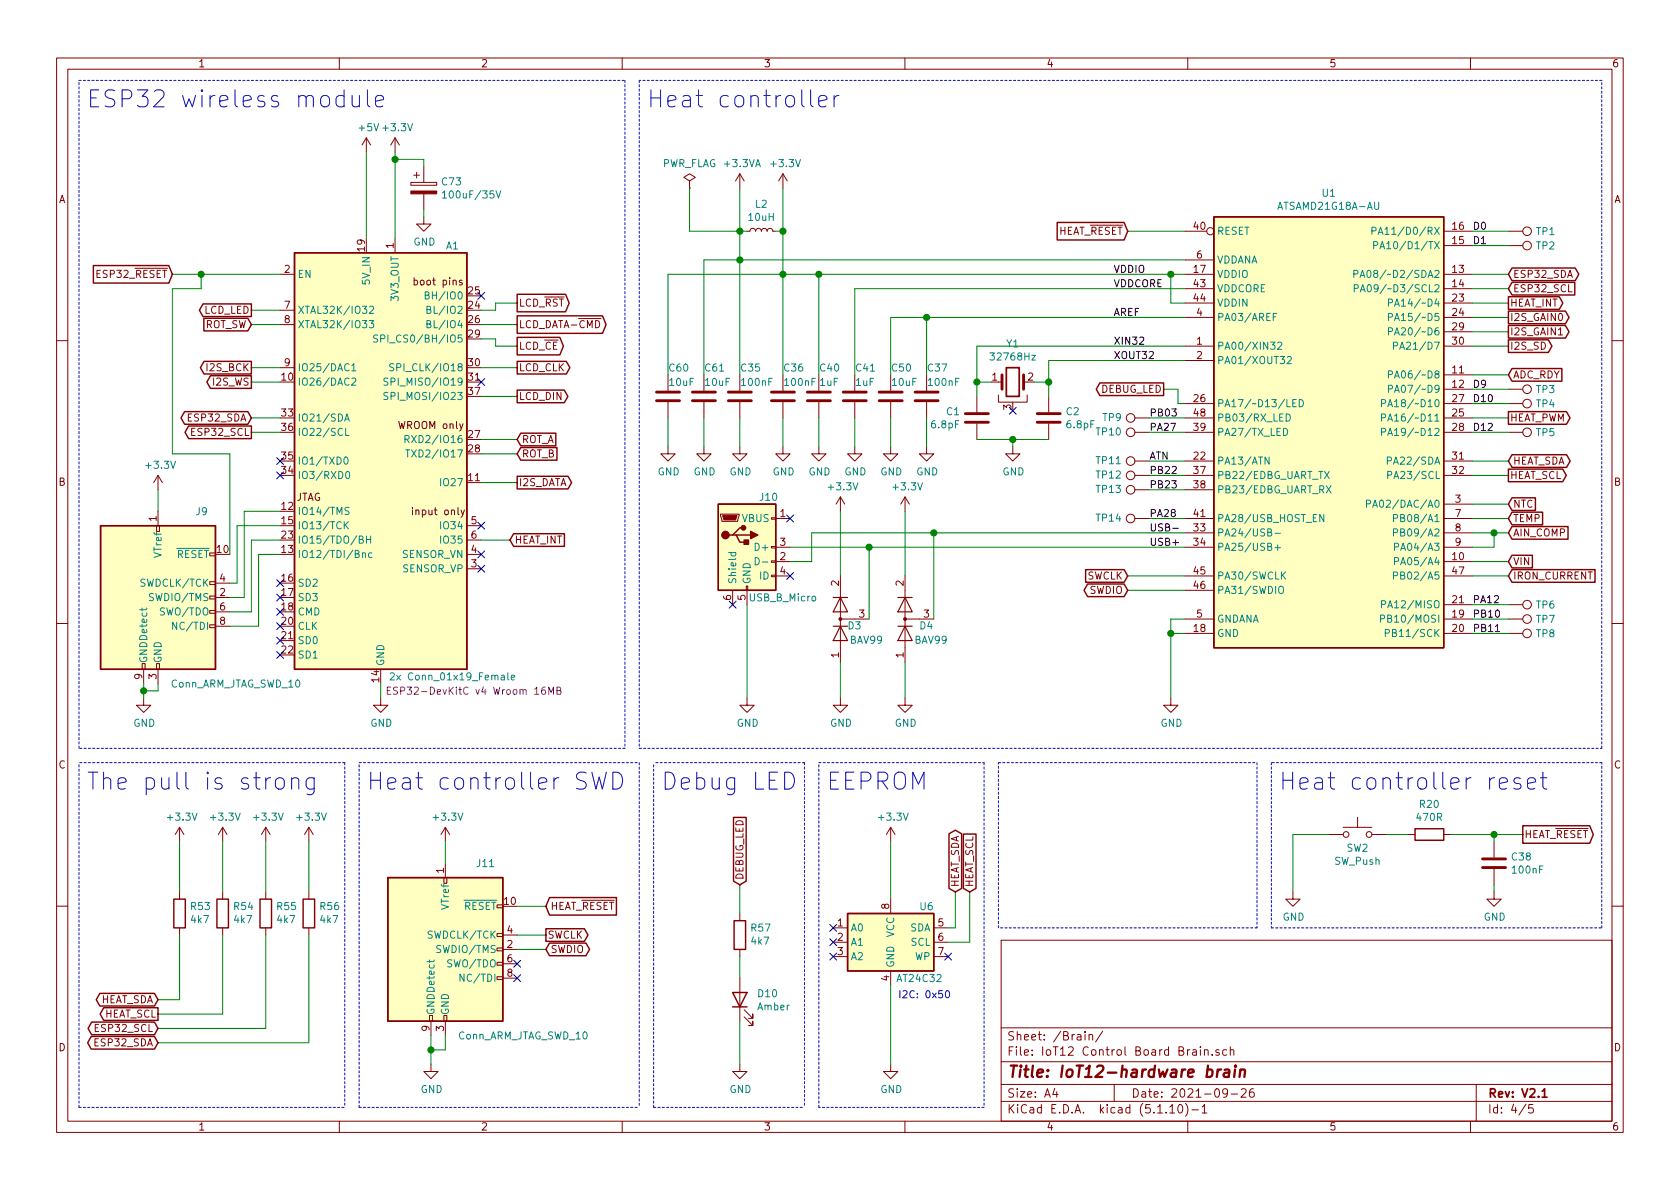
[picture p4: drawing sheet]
EESchema Schematic File Version 4
EELAYER 30 0
EELAYER END
$Descr A4 11693 8268
encoding utf-8
Sheet 4 5
Title "IoT12-hardware brain"
Date "2021-09-26"
Rev "V2.1"
Comp ""
Comment1 ""
Comment2 ""
Comment3 ""
Comment4 ""
$EndDescr
$Comp
L power:GND #PWR0153
U 1 1
P 2650 4850
F 0 "#PWR0153" H 2650 4600 50  0001 C CNN
F 1 "GND" H 2655 4677 50  0000 C CNN
F 2 "" H 2650 4850 50  0001 C CNN
F 3 "" H 2650 4850 50  0001 C CNN
	1    2650 4850
	1    0    0    -1  
$EndComp
$Comp
L power:+5V #PWR0132
U 1 1
P 2550 1050
F 0 "#PWR0132" H 2550 900 50  0001 C CNN
F 1 "+5V" H 2565 1223 50  0000 C CNN
F 2 "" H 2550 1050 50  0001 C CNN
F 3 "" H 2550 1050 50  0001 C CNN
	1    2550 1050
	1    0    0    -1  
$EndComp
Wire Notes Line
	550  5200 550  550 
Wire Notes Line
	550  550  4350 550 
Wire Notes Line
	4350 550  4350 5200
Wire Notes Line
	4350 5200 550  5200
$Comp
L power:+3.3V #PWR0133
U 1 1
P 2750 1050
F 0 "#PWR0133" H 2750 900 50  0001 C CNN
F 1 "+3.3V" H 2765 1223 50  0000 C CNN
F 2 "" H 2750 1050 50  0001 C CNN
F 3 "" H 2750 1050 50  0001 C CNN
	1    2750 1050
	1    0    0    -1  
$EndComp
Text Notes 600  750  0    118  ~ 0
ESP32 wireless module
Text GLabel 1750 2150 0    50   Output ~ 0
LCD_LED
Wire Wire Line
	1750 2150 1950 2150
Text GLabel 1750 2900 0    50   BiDi ~ 0
ESP32_SDA
Text GLabel 1750 3000 0    50   Output ~ 0
ESP32_SCL
Wire Wire Line
	2750 1050 2750 1100
NoConn ~ 1950 4050
NoConn ~ 1950 4150
NoConn ~ 1950 4250
NoConn ~ 1950 4350
NoConn ~ 1950 4450
NoConn ~ 1950 4550
Text GLabel 3600 2400 2    50   Output ~ 0
LCD_~CE
Text GLabel 3600 2550 2    50   Output ~ 0
LCD_CLK
Text GLabel 3600 2750 2    50   Output ~ 0
LCD_DIN
Text GLabel 3600 2100 2    50   Output ~ 0
LCD_~RST
Text GLabel 3600 2250 2    50   Output ~ 0
LCD_DATA-~CMD
Text GLabel 1750 2250 0    50   Input ~ 0
ROT_SW
Text GLabel 3600 3050 2    50   Input ~ 0
ROT_A
Wire Wire Line
	3350 3050 3600 3050
Text GLabel 3600 3150 2    50   Input ~ 0
ROT_B
Wire Wire Line
	3600 3150 3350 3150
$Comp
L MCU_Module-extra:ESP32-DevKitC A1
U 1 1
P 2650 2950
F 0 "A1" H 3150 4200 50  0000 C CNN
F 1 "2x Conn_01x19_Female" H 3150 1200 50  0000 C CNN
F 2 "Module-extra:ESP32-DevKitC" H 2650 1050 50  0001 C CNN
F 3 "https://www.espressif.com/sites/default/files/documentation/esp32-wroom-32_datasheet_en.pdf" H 2350 2850 50  0001 C CNN
F 4 "ESP32-DevKitC v4 Wroom 16MB" H 3300 1100 50  0000 C CNN "Description"
	1    2650 2950
	1    0    0    -1  
$EndComp
NoConn ~ 3350 2650
Wire Wire Line
	3450 2150 3450 2100
Wire Wire Line
	3450 2100 3600 2100
Wire Wire Line
	3350 2150 3450 2150
Wire Wire Line
	3350 2250 3600 2250
Wire Wire Line
	3350 2350 3450 2350
Wire Wire Line
	3450 2350 3450 2400
Wire Wire Line
	3450 2400 3600 2400
Wire Wire Line
	3350 2550 3600 2550
Wire Wire Line
	3350 2750 3600 2750
Wire Wire Line
	1750 2250 1950 2250
Wire Wire Line
	2650 4750 2650 4850
Wire Wire Line
	3350 3750 3550 3750
Wire Notes Line
	4450 550  4450 5200
Wire Notes Line
	4450 5200 11150 5200
Wire Notes Line
	11150 550  4450 550 
Text Notes 4500 750  0    118  ~ 0
Heat controller
$Comp
L power:GND #PWR0152
U 1 1
P 8150 4850
F 0 "#PWR0152" H 8150 4600 50  0001 C CNN
F 1 "GND" H 8155 4677 50  0000 C CNN
F 2 "" H 8150 4850 50  0001 C CNN
F 3 "" H 8150 4850 50  0001 C CNN
	1    8150 4850
	1    0    0    -1  
$EndComp
Text GLabel 10500 3300 2    50   Output ~ 0
HEAT_SCL
Wire Wire Line
	10500 3300 10250 3300
Text GLabel 10500 3200 2    50   BiDi ~ 0
HEAT_SDA
$Comp
L Device:R R?
U 1 1
P 1850 6350
AR Path="/604268EE/60320633" Ref="R?"  Part="1" 
AR Path="/60488463/60320633" Ref="R55"  Part="1" 
F 0 "R55" H 1780 6304 50  0000 R CNN
F 1 "4k7" H 1780 6395 50  0000 R CNN
F 2 "Resistor_SMD:R_0805_2012Metric_Pad1.20x1.40mm_HandSolder" V 1780 6350 50  0001 C CNN
F 3 "~" H 1850 6350 50  0001 C CNN
	1    1850 6350
	-1   0    0    1   
$EndComp
$Comp
L Device:R R?
U 1 1
P 2150 6350
AR Path="/604268EE/6032271B" Ref="R?"  Part="1" 
AR Path="/60488463/6032271B" Ref="R56"  Part="1" 
F 0 "R56" H 2080 6304 50  0000 R CNN
F 1 "4k7" H 2080 6395 50  0000 R CNN
F 2 "Resistor_SMD:R_0805_2012Metric_Pad1.20x1.40mm_HandSolder" V 2080 6350 50  0001 C CNN
F 3 "~" H 2150 6350 50  0001 C CNN
	1    2150 6350
	-1   0    0    1   
$EndComp
$Comp
L power:+3.3V #PWR0157
U 1 1
P 1850 5850
F 0 "#PWR0157" H 1850 5700 50  0001 C CNN
F 1 "+3.3V" H 1865 6023 50  0000 C CNN
F 2 "" H 1850 5850 50  0001 C CNN
F 3 "" H 1850 5850 50  0001 C CNN
	1    1850 5850
	1    0    0    -1  
$EndComp
$Comp
L power:+3.3V #PWR0158
U 1 1
P 2150 5850
F 0 "#PWR0158" H 2150 5700 50  0001 C CNN
F 1 "+3.3V" H 2165 6023 50  0000 C CNN
F 2 "" H 2150 5850 50  0001 C CNN
F 3 "" H 2150 5850 50  0001 C CNN
	1    2150 5850
	1    0    0    -1  
$EndComp
Wire Wire Line
	1850 6200 1850 5850
Wire Wire Line
	2150 6200 2150 5850
$Comp
L Connector:USB_B_Micro J10
U 1 1
P 5200 3800
F 0 "J10" H 5350 4150 50  0000 C CNN
F 1 "USB_B_Micro" H 5450 3450 50  0000 C CNN
F 2 "Connector_USB-fixed:USB_Micro-B_Amphenol_10118194_Horizontal" H 5350 3750 50  0001 C CNN
F 3 "~" H 5350 3750 50  0001 C CNN
	1    5200 3800
	1    0    0    -1  
$EndComp
NoConn ~ 5500 3600
$Comp
L power:GND #PWR0149
U 1 1
P 5200 4850
F 0 "#PWR0149" H 5200 4600 50  0001 C CNN
F 1 "GND" H 5205 4677 50  0000 C CNN
F 2 "" H 5200 4850 50  0001 C CNN
F 3 "" H 5200 4850 50  0001 C CNN
	1    5200 4850
	1    0    0    -1  
$EndComp
NoConn ~ 5500 4000
Wire Wire Line
	5500 3800 6050 3800
Wire Wire Line
	5500 3900 5650 3900
Wire Wire Line
	5650 3900 5650 3700
Wire Wire Line
	5650 3700 6500 3700
$Comp
L Diode:BAV99 D?
U 1 1
P 5850 4300
AR Path="/604268EE/60335729" Ref="D?"  Part="1" 
AR Path="/60488463/60335729" Ref="D3"  Part="1" 
F 0 "D3" V 5800 4150 50  0000 L CNN
F 1 "BAV99" V 5700 4000 50  0000 L CNN
F 2 "Package_TO_SOT_SMD:SOT-23" H 5850 3800 50  0001 C CNN
F 3 "https://assets.nexperia.com/documents/data-sheet/BAV99_SER.pdf" H 5850 4300 50  0001 C CNN
	1    5850 4300
	0    -1   -1   0   
$EndComp
Wire Wire Line
	6050 4300 6050 3800
Connection ~ 6050 3800
Wire Wire Line
	6050 3800 8250 3800
Wire Wire Line
	6500 4300 6500 3700
Connection ~ 6500 3700
Wire Wire Line
	6500 3700 8250 3700
$Comp
L power:GND #PWR0150
U 1 1
P 5850 4850
F 0 "#PWR0150" H 5850 4600 50  0001 C CNN
F 1 "GND" H 5855 4677 50  0000 C CNN
F 2 "" H 5850 4850 50  0001 C CNN
F 3 "" H 5850 4850 50  0001 C CNN
	1    5850 4850
	1    0    0    -1  
$EndComp
$Comp
L power:GND #PWR0151
U 1 1
P 6300 4850
F 0 "#PWR0151" H 6300 4600 50  0001 C CNN
F 1 "GND" H 6305 4677 50  0000 C CNN
F 2 "" H 6300 4850 50  0001 C CNN
F 3 "" H 6300 4850 50  0001 C CNN
	1    6300 4850
	1    0    0    -1  
$EndComp
Wire Wire Line
	5850 4600 5850 4850
Wire Wire Line
	6300 4600 6300 4850
$Comp
L power:+3.3V #PWR0147
U 1 1
P 5850 3550
F 0 "#PWR0147" H 5850 3400 50  0001 C CNN
F 1 "+3.3V" H 5865 3723 50  0000 C CNN
F 2 "" H 5850 3550 50  0001 C CNN
F 3 "" H 5850 3550 50  0001 C CNN
	1    5850 3550
	1    0    0    -1  
$EndComp
$Comp
L power:+3.3V #PWR0148
U 1 1
P 6300 3550
F 0 "#PWR0148" H 6300 3400 50  0001 C CNN
F 1 "+3.3V" H 6315 3723 50  0000 C CNN
F 2 "" H 6300 3550 50  0001 C CNN
F 3 "" H 6300 3550 50  0001 C CNN
	1    6300 3550
	1    0    0    -1  
$EndComp
Wire Wire Line
	6300 3550 6300 4000
Wire Wire Line
	5850 3550 5850 4000
$Comp
L Connector:Conn_ARM_JTAG_SWD_10 J11
U 1 1
P 3100 6600
F 0 "J11" H 3450 7200 50  0000 R CNN
F 1 "Conn_ARM_JTAG_SWD_10" H 4100 6000 50  0000 R CNN
F 2 "Connector_PinHeader_2.54mm:PinHeader_2x05_P2.54mm_Vertical" H 3100 6600 50  0001 C CNN
F 3 "http://infocenter.arm.com/help/topic/com.arm.doc.ddi0314h/DDI0314H_coresight_components_trm.pdf" V 2750 5350 50  0001 C CNN
	1    3100 6600
	1    0    0    -1  
$EndComp
Wire Notes Line
	2500 7700 2500 5300
Text Notes 2550 5500 0    118  ~ 0
Heat controller SWD
$Comp
L power:GND #PWR0162
U 1 1
P 3000 7400
F 0 "#PWR0162" H 3000 7150 50  0001 C CNN
F 1 "GND" H 3005 7227 50  0000 C CNN
F 2 "" H 3000 7400 50  0001 C CNN
F 3 "" H 3000 7400 50  0001 C CNN
	1    3000 7400
	1    0    0    -1  
$EndComp
Wire Wire Line
	3000 7400 3000 7300
Wire Wire Line
	3100 7200 3100 7300
Wire Wire Line
	3100 7300 3000 7300
Connection ~ 3000 7300
Wire Wire Line
	3000 7300 3000 7200
$Comp
L power:+3.3V #PWR0154
U 1 1
P 3100 5850
F 0 "#PWR0154" H 3100 5700 50  0001 C CNN
F 1 "+3.3V" H 3115 6023 50  0000 C CNN
F 2 "" H 3100 5850 50  0001 C CNN
F 3 "" H 3100 5850 50  0001 C CNN
	1    3100 5850
	1    0    0    -1  
$EndComp
Wire Wire Line
	3100 5850 3100 6000
Text GLabel 7850 1600 0    50   Input ~ 0
HEAT_~RESET
Text GLabel 3800 6300 2    50   Input ~ 0
HEAT_~RESET
Wire Wire Line
	3600 6300 3800 6300
NoConn ~ 3600 6800
NoConn ~ 3600 6700
Wire Wire Line
	3600 6500 3800 6500
Wire Wire Line
	3600 6600 3800 6600
Text GLabel 3800 6500 2    50   Output ~ 0
SWCLK
Text GLabel 7850 4000 0    50   Input ~ 0
SWCLK
Text GLabel 7850 4100 0    50   BiDi ~ 0
SWDIO
Text GLabel 3800 6600 2    50   BiDi ~ 0
SWDIO
$Comp
L Device:C C?
U 1 1
P 10400 6000
AR Path="/6029EF83/6035A716" Ref="C?"  Part="1" 
AR Path="/60488463/6035A716" Ref="C38"  Part="1" 
F 0 "C38" H 10515 6046 50  0000 L CNN
F 1 "100nF" H 10515 5955 50  0000 L CNN
F 2 "Capacitor_SMD:C_0805_2012Metric_Pad1.18x1.45mm_HandSolder" H 10438 5850 50  0001 C CNN
F 3 "~" H 10400 6000 50  0001 C CNN
	1    10400 6000
	1    0    0    -1  
$EndComp
$Comp
L Device:R R?
U 1 1
P 9950 5800
AR Path="/604268EE/6035BB84" Ref="R?"  Part="1" 
AR Path="/60488463/6035BB84" Ref="R20"  Part="1" 
F 0 "R20" V 10157 5800 50  0000 C CNN
F 1 "470R" V 10066 5800 50  0000 C CNN
F 2 "Resistor_SMD:R_0805_2012Metric_Pad1.20x1.40mm_HandSolder" V 9880 5800 50  0001 C CNN
F 3 "~" H 9950 5800 50  0001 C CNN
	1    9950 5800
	0    -1   -1   0   
$EndComp
Wire Notes Line
	8850 5300 8850 6450
Wire Notes Line
	8850 6450 11150 6450
Wire Notes Line
	11150 6450 11150 5300
Wire Notes Line
	11150 5300 8850 5300
Text Notes 8900 5500 0    118  ~ 0
Heat controller reset
Wire Wire Line
	10100 5800 10400 5800
Wire Wire Line
	10400 5800 10400 5850
$Comp
L power:GND #PWR0160
U 1 1
P 10400 6200
F 0 "#PWR0160" H 10400 5950 50  0001 C CNN
F 1 "GND" H 10405 6027 50  0000 C CNN
F 2 "" H 10400 6200 50  0001 C CNN
F 3 "" H 10400 6200 50  0001 C CNN
	1    10400 6200
	1    0    0    -1  
$EndComp
Wire Wire Line
	10400 6200 10400 6150
Text GLabel 10600 5800 2    50   Output ~ 0
HEAT_~RESET
Wire Wire Line
	10400 5800 10600 5800
Connection ~ 10400 5800
$Comp
L Switch:SW_Push SW2
U 1 1
P 9450 5800
F 0 "SW2" H 9450 5707 50  0000 C CNN
F 1 "SW_Push" H 9450 5616 50  0000 C CNN
F 2 "Button_Switch_SMD:SW_SPST_CK_RS282G05A3" H 9450 6000 50  0001 C CNN
F 3 "~" H 9450 6000 50  0001 C CNN
	1    9450 5800
	1    0    0    -1  
$EndComp
Wire Wire Line
	9650 5800 9800 5800
$Comp
L power:GND #PWR0159
U 1 1
P 9000 6200
F 0 "#PWR0159" H 9000 5950 50  0001 C CNN
F 1 "GND" H 9005 6027 50  0000 C CNN
F 2 "" H 9000 6200 50  0001 C CNN
F 3 "" H 9000 6200 50  0001 C CNN
	1    9000 6200
	1    0    0    -1  
$EndComp
Wire Wire Line
	9250 5800 9000 5800
Wire Wire Line
	9000 5800 9000 6200
$Comp
L Device:Crystal_GND3 Y1
U 1 1
P 7050 2650
F 0 "Y1" H 7050 2918 50  0000 C CNN
F 1 "32768Hz" H 7050 2827 50  0000 C CNN
F 2 "Crystal:Crystal_C26-LF_D2.1mm_L6.5mm_Horizontal_1EP_style1" H 7050 2650 50  0001 C CNN
F 3 "~" H 7050 2650 50  0001 C CNN
	1    7050 2650
	1    0    0    -1  
$EndComp
$Comp
L Device:C C?
U 1 1
P 7300 2900
AR Path="/6029EF83/6037167D" Ref="C?"  Part="1" 
AR Path="/60488463/6037167D" Ref="C2"  Part="1" 
F 0 "C2" H 7415 2946 50  0000 L CNN
F 1 "6.8pF" H 7415 2855 50  0000 L CNN
F 2 "Capacitor_SMD:C_0805_2012Metric_Pad1.18x1.45mm_HandSolder" H 7338 2750 50  0001 C CNN
F 3 "~" H 7300 2900 50  0001 C CNN
	1    7300 2900
	1    0    0    -1  
$EndComp
$Comp
L Device:C C?
U 1 1
P 6800 2900
AR Path="/6029EF83/60371DFA" Ref="C?"  Part="1" 
AR Path="/60488463/60371DFA" Ref="C1"  Part="1" 
F 0 "C1" H 6686 2946 50  0000 R CNN
F 1 "6.8pF" H 6686 2855 50  0000 R CNN
F 2 "Capacitor_SMD:C_0805_2012Metric_Pad1.18x1.45mm_HandSolder" H 6838 2750 50  0001 C CNN
F 3 "~" H 6800 2900 50  0001 C CNN
	1    6800 2900
	1    0    0    -1  
$EndComp
$Comp
L power:GND #PWR0146
U 1 1
P 7050 3100
F 0 "#PWR0146" H 7050 2850 50  0001 C CNN
F 1 "GND" H 7055 2927 50  0000 C CNN
F 2 "" H 7050 3100 50  0001 C CNN
F 3 "" H 7050 3100 50  0001 C CNN
	1    7050 3100
	1    0    0    -1  
$EndComp
Wire Wire Line
	6900 2650 6800 2650
Wire Wire Line
	6800 2650 6800 2750
Wire Wire Line
	7200 2650 7300 2650
Wire Wire Line
	7300 2650 7300 2750
Wire Wire Line
	7300 3050 7050 3050
Wire Wire Line
	7050 3050 7050 3100
Wire Wire Line
	6800 3050 7050 3050
Connection ~ 7050 3050
$Comp
L Device:C C?
U 1 1
P 5950 2750
AR Path="/6029EF83/6038E2CD" Ref="C?"  Part="1" 
AR Path="/60488463/6038E2CD" Ref="C41"  Part="1" 
F 0 "C41" H 5950 2950 50  0000 L CNN
F 1 "1uF" H 5950 2850 50  0000 L CNN
F 2 "Capacitor_SMD:C_0805_2012Metric_Pad1.18x1.45mm_HandSolder" H 5988 2600 50  0001 C CNN
F 3 "~" H 5950 2750 50  0001 C CNN
	1    5950 2750
	1    0    0    -1  
$EndComp
$Comp
L Device:C C?
U 1 1
P 5700 2750
AR Path="/6029EF83/6038EAD0" Ref="C?"  Part="1" 
AR Path="/60488463/6038EAD0" Ref="C40"  Part="1" 
F 0 "C40" H 5700 2950 50  0000 L CNN
F 1 "1uF" H 5700 2850 50  0000 L CNN
F 2 "Capacitor_SMD:C_0805_2012Metric_Pad1.18x1.45mm_HandSolder" H 5738 2600 50  0001 C CNN
F 3 "~" H 5700 2750 50  0001 C CNN
	1    5700 2750
	1    0    0    -1  
$EndComp
$Comp
L Device:C C?
U 1 1
P 5150 2750
AR Path="/6029EF83/6038EFDD" Ref="C?"  Part="1" 
AR Path="/60488463/6038EFDD" Ref="C35"  Part="1" 
F 0 "C35" H 5150 2950 50  0000 L CNN
F 1 "100nF" H 5150 2850 50  0000 L CNN
F 2 "Capacitor_SMD:C_0805_2012Metric_Pad1.18x1.45mm_HandSolder" H 5188 2600 50  0001 C CNN
F 3 "~" H 5150 2750 50  0001 C CNN
	1    5150 2750
	1    0    0    -1  
$EndComp
$Comp
L Device:C C?
U 1 1
P 5450 2750
AR Path="/6029EF83/6039145A" Ref="C?"  Part="1" 
AR Path="/60488463/6039145A" Ref="C36"  Part="1" 
F 0 "C36" H 5450 2950 50  0000 L CNN
F 1 "100nF" H 5450 2850 50  0000 L CNN
F 2 "Capacitor_SMD:C_0805_2012Metric_Pad1.18x1.45mm_HandSolder" H 5488 2600 50  0001 C CNN
F 3 "~" H 5450 2750 50  0001 C CNN
	1    5450 2750
	1    0    0    -1  
$EndComp
$Comp
L power:GND #PWR0140
U 1 1
P 5150 3100
F 0 "#PWR0140" H 5150 2850 50  0001 C CNN
F 1 "GND" H 5155 2927 50  0000 C CNN
F 2 "" H 5150 3100 50  0001 C CNN
F 3 "" H 5150 3100 50  0001 C CNN
	1    5150 3100
	1    0    0    -1  
$EndComp
$Comp
L power:GND #PWR0141
U 1 1
P 5450 3100
F 0 "#PWR0141" H 5450 2850 50  0001 C CNN
F 1 "GND" H 5455 2927 50  0000 C CNN
F 2 "" H 5450 3100 50  0001 C CNN
F 3 "" H 5450 3100 50  0001 C CNN
	1    5450 3100
	1    0    0    -1  
$EndComp
$Comp
L power:GND #PWR0142
U 1 1
P 5700 3100
F 0 "#PWR0142" H 5700 2850 50  0001 C CNN
F 1 "GND" H 5705 2927 50  0000 C CNN
F 2 "" H 5700 3100 50  0001 C CNN
F 3 "" H 5700 3100 50  0001 C CNN
	1    5700 3100
	1    0    0    -1  
$EndComp
$Comp
L power:GND #PWR0143
U 1 1
P 5950 3100
F 0 "#PWR0143" H 5950 2850 50  0001 C CNN
F 1 "GND" H 5955 2927 50  0000 C CNN
F 2 "" H 5950 3100 50  0001 C CNN
F 3 "" H 5950 3100 50  0001 C CNN
	1    5950 3100
	1    0    0    -1  
$EndComp
Wire Wire Line
	5150 3100 5150 2900
Wire Wire Line
	5450 3100 5450 2900
Wire Wire Line
	5700 3100 5700 2900
Wire Wire Line
	5950 3100 5950 2900
Wire Wire Line
	5950 2000 5950 2600
Wire Wire Line
	8250 1900 8150 1900
Wire Wire Line
	5700 1900 5700 2600
Wire Wire Line
	5700 1900 5450 1900
Wire Wire Line
	5450 1900 5450 2600
Connection ~ 5700 1900
Wire Wire Line
	5150 1800 5150 2600
Wire Wire Line
	8250 2100 8150 2100
Wire Wire Line
	8150 2100 8150 1900
$Comp
L power:+3.3VA #PWR0134
U 1 1
P 5150 1300
F 0 "#PWR0134" H 5150 1150 50  0001 C CNN
F 1 "+3.3VA" H 5165 1473 50  0000 C CNN
F 2 "" H 5150 1300 50  0001 C CNN
F 3 "" H 5150 1300 50  0001 C CNN
	1    5150 1300
	1    0    0    -1  
$EndComp
Wire Wire Line
	5150 1800 5150 1600
Connection ~ 5150 1800
$Comp
L power:+3.3V #PWR0135
U 1 1
P 5450 1300
F 0 "#PWR0135" H 5450 1150 50  0001 C CNN
F 1 "+3.3V" H 5465 1473 50  0000 C CNN
F 2 "" H 5450 1300 50  0001 C CNN
F 3 "" H 5450 1300 50  0001 C CNN
	1    5450 1300
	1    0    0    -1  
$EndComp
Wire Wire Line
	5450 1900 5450 1600
Connection ~ 5450 1900
$Comp
L Device:C C?
U 1 1
P 4900 2750
AR Path="/6029EF83/603C632B" Ref="C?"  Part="1" 
AR Path="/60488463/603C632B" Ref="C61"  Part="1" 
F 0 "C61" H 4900 2950 50  0000 L CNN
F 1 "10uF" H 4900 2850 50  0000 L CNN
F 2 "Capacitor_SMD:C_0805_2012Metric_Pad1.18x1.45mm_HandSolder" H 4938 2600 50  0001 C CNN
F 3 "~" H 4900 2750 50  0001 C CNN
	1    4900 2750
	1    0    0    -1  
$EndComp
$Comp
L Device:C C?
U 1 1
P 4650 2750
AR Path="/6029EF83/603C673A" Ref="C?"  Part="1" 
AR Path="/60488463/603C673A" Ref="C60"  Part="1" 
F 0 "C60" H 4650 2950 50  0000 L CNN
F 1 "10uF" H 4650 2850 50  0000 L CNN
F 2 "Capacitor_SMD:C_0805_2012Metric_Pad1.18x1.45mm_HandSolder" H 4688 2600 50  0001 C CNN
F 3 "~" H 4650 2750 50  0001 C CNN
	1    4650 2750
	1    0    0    -1  
$EndComp
$Comp
L power:GND #PWR0139
U 1 1
P 4900 3100
F 0 "#PWR0139" H 4900 2850 50  0001 C CNN
F 1 "GND" H 4905 2927 50  0000 C CNN
F 2 "" H 4900 3100 50  0001 C CNN
F 3 "" H 4900 3100 50  0001 C CNN
	1    4900 3100
	1    0    0    -1  
$EndComp
$Comp
L power:GND #PWR0138
U 1 1
P 4650 3100
F 0 "#PWR0138" H 4650 2850 50  0001 C CNN
F 1 "GND" H 4655 2927 50  0000 C CNN
F 2 "" H 4650 3100 50  0001 C CNN
F 3 "" H 4650 3100 50  0001 C CNN
	1    4650 3100
	1    0    0    -1  
$EndComp
Wire Wire Line
	4650 2900 4650 3100
Wire Wire Line
	4900 2900 4900 3100
Wire Wire Line
	4900 2600 4900 1800
Wire Wire Line
	4900 1800 5150 1800
Wire Wire Line
	4650 1900 4650 2600
Wire Wire Line
	4650 1900 5450 1900
$Comp
L Device:L_Small L2
U 1 1
P 5300 1600
F 0 "L2" V 5485 1600 50  0000 C CNN
F 1 "10uH" V 5394 1600 50  0000 C CNN
F 2 "Inductor_SMD:L_0805_2012Metric_Pad1.15x1.40mm_HandSolder" H 5300 1600 50  0001 C CNN
F 3 "~" H 5300 1600 50  0001 C CNN
	1    5300 1600
	0    -1   -1   0   
$EndComp
Wire Wire Line
	5400 1600 5450 1600
Connection ~ 5450 1600
Wire Wire Line
	5450 1600 5450 1300
Wire Wire Line
	5200 1600 5150 1600
Connection ~ 5150 1600
Wire Wire Line
	5150 1600 5150 1300
$Comp
L power:PWR_FLAG #FLG0108
U 1 1
P 4800 1300
F 0 "#FLG0108" H 4800 1375 50  0001 C CNN
F 1 "PWR_FLAG" H 4800 1473 50  0000 C CNN
F 2 "" H 4800 1300 50  0001 C CNN
F 3 "~" H 4800 1300 50  0001 C CNN
	1    4800 1300
	1    0    0    -1  
$EndComp
Wire Wire Line
	5150 1600 4800 1600
Wire Wire Line
	4800 1600 4800 1300
Text GLabel 10500 4000 2    50   Input ~ 0
IRON_CURRENT
Wire Wire Line
	10500 4000 10250 4000
Text GLabel 10500 3900 2    50   Input ~ 0
VIN
Wire Wire Line
	10500 3900 10250 3900
$Comp
L power:GND #PWR?
U 1 1
P 5150 7400
AR Path="/604A18A1/60485902" Ref="#PWR?"  Part="1" 
AR Path="/60488463/60485902" Ref="#PWR0161"  Part="1" 
F 0 "#PWR0161" H 5150 7150 50  0001 C CNN
F 1 "GND" H 5155 7227 50  0000 C CNN
F 2 "" H 5150 7400 50  0001 C CNN
F 3 "" H 5150 7400 50  0001 C CNN
	1    5150 7400
	1    0    0    -1  
$EndComp
$Comp
L Device:R R?
U 1 1
P 5150 6500
AR Path="/604A18A1/60485908" Ref="R?"  Part="1" 
AR Path="/60488463/60485908" Ref="R57"  Part="1" 
F 0 "R57" H 5080 6454 50  0000 R CNN
F 1 "4k7" H 5080 6545 50  0000 R CNN
F 2 "Resistor_SMD:R_0805_2012Metric_Pad1.20x1.40mm_HandSolder" V 5080 6500 50  0001 C CNN
F 3 "~" H 5150 6500 50  0001 C CNN
	1    5150 6500
	-1   0    0    1   
$EndComp
$Comp
L Device:LED D?
U 1 1
P 5150 6950
AR Path="/604A18A1/6048590E" Ref="D?"  Part="1" 
AR Path="/60488463/6048590E" Ref="D10"  Part="1" 
F 0 "D10" V 5189 6832 50  0000 R CNN
F 1 "Amber" V 5098 6832 50  0000 R CNN
F 2 "LED_SMD:LED_0805_2012Metric_Pad1.15x1.40mm_HandSolder" H 5150 6950 50  0001 C CNN
F 3 "~" H 5150 6950 50  0001 C CNN
	1    5150 6950
	0    -1   -1   0   
$EndComp
Wire Notes Line
	5600 5300 5600 7700
Wire Notes Line
	4550 7700 4550 5300
Text GLabel 8100 2700 0    50   Output ~ 0
DEBUG_LED
Text GLabel 5150 6150 1    50   Input ~ 0
DEBUG_LED
Text Notes 4600 5500 0    118  ~ 0
Debug LED
Text GLabel 10500 2900 2    50   Output ~ 0
HEAT_PWM
Wire Wire Line
	10500 2900 10250 2900
Text GLabel 10500 3700 2    50   Input ~ 0
AIN_COMP
Text GLabel 10500 3600 2    50   Input ~ 0
TEMP
Wire Wire Line
	10250 3700 10400 3700
Wire Wire Line
	10250 3800 10400 3800
Wire Wire Line
	10400 3800 10400 3700
Connection ~ 10400 3700
Wire Wire Line
	10400 3700 10500 3700
Wire Wire Line
	5150 6150 5150 6350
Wire Wire Line
	5150 6650 5150 6800
Wire Wire Line
	5150 7100 5150 7400
Text GLabel 1750 2550 0    50   Output ~ 0
I2S_BCK
Text GLabel 1750 2650 0    50   Output ~ 0
I2S_WS
Wire Wire Line
	1750 2550 1950 2550
Wire Wire Line
	1950 2650 1750 2650
Text GLabel 3600 3350 2    50   Output ~ 0
I2S_DATA
Wire Wire Line
	3350 3350 3600 3350
Text GLabel 10500 3500 2    50   Input ~ 0
NTC
Text GLabel 10500 2100 2    50   Output ~ 0
HEAT_INT
Wire Wire Line
	10250 2100 10500 2100
Text GLabel 10500 2200 2    50   Output ~ 0
I2S_GAIN0
Text GLabel 10500 2300 2    50   Output ~ 0
I2S_GAIN1
Text GLabel 10500 2400 2    50   Output ~ 0
I2S_SD
Wire Wire Line
	10500 2200 10250 2200
Wire Wire Line
	10250 2300 10500 2300
Wire Wire Line
	10500 2400 10250 2400
Text Label 8000 3700 0    50   ~ 0
USB-
Text Label 8000 3800 0    50   ~ 0
USB+
Text Label 7750 1900 0    50   ~ 0
VDDIO
Text Label 7750 2000 0    50   ~ 0
VDDCORE
$Comp
L Device:CP C?
U 1 1
P 2950 1300
AR Path="/604268EE/608DD07A" Ref="C?"  Part="1" 
AR Path="/60488463/608DD07A" Ref="C73"  Part="1" 
F 0 "C73" H 3068 1346 50  0000 L CNN
F 1 "100uF/35V" H 3068 1255 50  0000 L CNN
F 2 "Capacitor_SMD:CP_Elec_6.3x7.7" H 2988 1150 50  0001 C CNN
F 3 "~" H 2950 1300 50  0001 C CNN
	1    2950 1300
	1    0    0    -1  
$EndComp
$Comp
L power:GND #PWR0137
U 1 1
P 2950 1500
F 0 "#PWR0137" H 2950 1250 50  0001 C CNN
F 1 "GND" H 2955 1327 50  0000 C CNN
F 2 "" H 2950 1500 50  0001 C CNN
F 3 "" H 2950 1500 50  0001 C CNN
	1    2950 1500
	1    0    0    -1  
$EndComp
Wire Wire Line
	2950 1150 2950 1100
Wire Wire Line
	2950 1100 2750 1100
Connection ~ 2750 1100
Wire Wire Line
	2750 1100 2750 1650
Wire Wire Line
	2950 1500 2950 1450
NoConn ~ 7050 2850
NoConn ~ 3350 3950
NoConn ~ 3350 3850
Wire Notes Line
	2400 5300 2400 7700
Wire Notes Line
	550  7700 550  5300
Text GLabel 1100 7150 0    50   BiDi ~ 0
ESP32_SCL
Wire Wire Line
	1750 3000 1950 3000
Wire Wire Line
	1100 7150 1850 7150
Wire Wire Line
	1850 6500 1850 7150
Text GLabel 1100 7250 0    50   BiDi ~ 0
ESP32_SDA
Wire Wire Line
	1750 2900 1950 2900
Wire Wire Line
	1100 7250 2150 7250
Wire Wire Line
	2150 6500 2150 7250
NoConn ~ 3350 3650
Text GLabel 3550 3750 2    50   Input ~ 0
HEAT_INT
$Comp
L Diode:BAV99 D?
U 1 1
P 6300 4300
AR Path="/604268EE/60334D21" Ref="D?"  Part="1" 
AR Path="/60488463/60334D21" Ref="D4"  Part="1" 
F 0 "D4" V 6250 4100 50  0000 L CNN
F 1 "BAV99" V 6150 4000 50  0000 L CNN
F 2 "Package_TO_SOT_SMD:SOT-23" H 6300 3800 50  0001 C CNN
F 3 "https://assets.nexperia.com/documents/data-sheet/BAV99_SER.pdf" H 6300 4300 50  0001 C CNN
	1    6300 4300
	0    -1   -1   0   
$EndComp
Text GLabel 10500 1900 2    50   BiDi ~ 0
ESP32_SDA
Wire Wire Line
	10500 2000 10250 2000
$Comp
L Device:R R?
U 1 1
P 1250 6350
AR Path="/604268EE/60317913" Ref="R?"  Part="1" 
AR Path="/60488463/60317913" Ref="R53"  Part="1" 
F 0 "R53" H 1180 6304 50  0000 R CNN
F 1 "4k7" H 1180 6395 50  0000 R CNN
F 2 "Resistor_SMD:R_0805_2012Metric_Pad1.20x1.40mm_HandSolder" V 1180 6350 50  0001 C CNN
F 3 "~" H 1250 6350 50  0001 C CNN
	1    1250 6350
	-1   0    0    1   
$EndComp
$Comp
L Device:R R?
U 1 1
P 1550 6350
AR Path="/604268EE/60317E31" Ref="R?"  Part="1" 
AR Path="/60488463/60317E31" Ref="R54"  Part="1" 
F 0 "R54" H 1480 6304 50  0000 R CNN
F 1 "4k7" H 1480 6395 50  0000 R CNN
F 2 "Resistor_SMD:R_0805_2012Metric_Pad1.20x1.40mm_HandSolder" V 1480 6350 50  0001 C CNN
F 3 "~" H 1550 6350 50  0001 C CNN
	1    1550 6350
	-1   0    0    1   
$EndComp
$Comp
L power:+3.3V #PWR0155
U 1 1
P 1250 5850
F 0 "#PWR0155" H 1250 5700 50  0001 C CNN
F 1 "+3.3V" H 1265 6023 50  0000 C CNN
F 2 "" H 1250 5850 50  0001 C CNN
F 3 "" H 1250 5850 50  0001 C CNN
	1    1250 5850
	1    0    0    -1  
$EndComp
$Comp
L power:+3.3V #PWR0156
U 1 1
P 1550 5850
F 0 "#PWR0156" H 1550 5700 50  0001 C CNN
F 1 "+3.3V" H 1565 6023 50  0000 C CNN
F 2 "" H 1550 5850 50  0001 C CNN
F 3 "" H 1550 5850 50  0001 C CNN
	1    1550 5850
	1    0    0    -1  
$EndComp
Wire Wire Line
	1250 6200 1250 5850
Wire Wire Line
	1550 6200 1550 5850
Text GLabel 1100 7050 0    50   Output ~ 0
HEAT_SCL
Text GLabel 1100 6950 0    50   BiDi ~ 0
HEAT_SDA
Wire Wire Line
	1100 6950 1250 6950
Wire Wire Line
	1250 6950 1250 6500
Wire Wire Line
	1100 7050 1550 7050
Wire Wire Line
	1550 7050 1550 6500
Text Notes 600  5500 0    118  ~ 0
The pull is strong
Text GLabel 10500 2000 2    50   Input ~ 0
ESP32_SCL
Wire Notes Line
	11150 5200 11150 550 
Wire Wire Line
	10500 3200 10250 3200
Wire Wire Line
	7850 1600 8250 1600
Wire Wire Line
	7850 4000 8250 4000
Wire Wire Line
	7850 4100 8250 4100
Wire Wire Line
	5150 1800 8250 1800
Wire Wire Line
	10500 3600 10250 3600
Wire Wire Line
	10500 3500 10250 3500
Wire Wire Line
	10500 1900 10250 1900
$Comp
L Device:C C?
U 1 1
P 6450 2750
AR Path="/6029EF83/6047C861" Ref="C?"  Part="1" 
AR Path="/60488463/6047C861" Ref="C37"  Part="1" 
F 0 "C37" H 6450 2950 50  0000 L CNN
F 1 "100nF" H 6450 2850 50  0000 L CNN
F 2 "Capacitor_SMD:C_0805_2012Metric_Pad1.18x1.45mm_HandSolder" H 6488 2600 50  0001 C CNN
F 3 "~" H 6450 2750 50  0001 C CNN
	1    6450 2750
	1    0    0    -1  
$EndComp
$Comp
L power:GND #PWR0145
U 1 1
P 6450 3100
F 0 "#PWR0145" H 6450 2850 50  0001 C CNN
F 1 "GND" H 6455 2927 50  0000 C CNN
F 2 "" H 6450 3100 50  0001 C CNN
F 3 "" H 6450 3100 50  0001 C CNN
	1    6450 3100
	1    0    0    -1  
$EndComp
Wire Wire Line
	6450 3100 6450 2900
$Comp
L Device:C C?
U 1 1
P 6200 2750
AR Path="/6029EF83/6048B387" Ref="C?"  Part="1" 
AR Path="/60488463/6048B387" Ref="C50"  Part="1" 
F 0 "C50" H 6200 2950 50  0000 L CNN
F 1 "10uF" H 6200 2850 50  0000 L CNN
F 2 "Capacitor_SMD:C_0805_2012Metric_Pad1.18x1.45mm_HandSolder" H 6238 2600 50  0001 C CNN
F 3 "~" H 6200 2750 50  0001 C CNN
	1    6200 2750
	1    0    0    -1  
$EndComp
$Comp
L power:GND #PWR0144
U 1 1
P 6200 3100
F 0 "#PWR0144" H 6200 2850 50  0001 C CNN
F 1 "GND" H 6205 2927 50  0000 C CNN
F 2 "" H 6200 3100 50  0001 C CNN
F 3 "" H 6200 3100 50  0001 C CNN
	1    6200 3100
	1    0    0    -1  
$EndComp
Wire Wire Line
	6200 3100 6200 2900
Wire Wire Line
	5700 1900 8150 1900
Connection ~ 8150 1900
Wire Wire Line
	5950 2000 8250 2000
Wire Wire Line
	8250 2200 6450 2200
Wire Wire Line
	6450 2200 6450 2600
Wire Wire Line
	6200 2200 6450 2200
Wire Wire Line
	6200 2200 6200 2600
Connection ~ 6450 2200
Wire Wire Line
	8250 2400 6800 2400
Wire Wire Line
	6800 2400 6800 2650
Connection ~ 6800 2650
Wire Wire Line
	8250 2500 7300 2500
Wire Wire Line
	7300 2500 7300 2650
Connection ~ 7300 2650
Text Label 7750 2200 0    50   ~ 0
AREF
Text Label 7750 2400 0    50   ~ 0
XIN32
Text Label 7750 2500 0    50   ~ 0
XOUT32
Wire Wire Line
	8250 4400 8150 4400
Wire Wire Line
	8150 4850 8150 4400
Text GLabel 10500 2600 2    50   Input ~ 0
ADC_RDY
Wire Wire Line
	10250 2600 10500 2600
Wire Wire Line
	8250 4300 8150 4300
Wire Wire Line
	8150 4300 8150 4400
Connection ~ 8150 4400
$Comp
L Memory_EEPROM:24LC32 U6
U 1 1
P 6200 6550
F 0 "U6" H 6450 6800 50  0000 C CNN
F 1 "AT24C32" H 6400 6300 50  0000 C CNN
F 2 "Package_SO:SOIC-8_3.9x4.9mm_P1.27mm" H 6200 6550 50  0001 C CNN
F 3 "http://ww1.microchip.com/downloads/en/DeviceDoc/21072G.pdf" H 6200 6550 50  0001 C CNN
	1    6200 6550
	1    0    0    -1  
$EndComp
Wire Notes Line
	8750 6450 6950 6450
Wire Notes Line
	6950 6450 6950 5300
Wire Notes Line
	6950 5300 8750 5300
Wire Notes Line
	8750 5300 8750 6450
$Comp
L power:+3.3V #PWR01
U 1 1
P 6200 5850
F 0 "#PWR01" H 6200 5700 50  0001 C CNN
F 1 "+3.3V" H 6215 6023 50  0000 C CNN
F 2 "" H 6200 5850 50  0001 C CNN
F 3 "" H 6200 5850 50  0001 C CNN
	1    6200 5850
	1    0    0    -1  
$EndComp
$Comp
L power:GND #PWR02
U 1 1
P 6200 7400
F 0 "#PWR02" H 6200 7150 50  0001 C CNN
F 1 "GND" H 6205 7227 50  0000 C CNN
F 2 "" H 6200 7400 50  0001 C CNN
F 3 "" H 6200 7400 50  0001 C CNN
	1    6200 7400
	1    0    0    -1  
$EndComp
Wire Notes Line
	5700 7700 5700 5300
Wire Notes Line
	5700 5300 6850 5300
Wire Notes Line
	6850 5300 6850 7700
Wire Notes Line
	6850 7700 5700 7700
Wire Wire Line
	6200 6850 6200 7400
Wire Wire Line
	6200 6250 6200 5850
NoConn ~ 6600 6650
NoConn ~ 5800 6650
NoConn ~ 5800 6550
NoConn ~ 5800 6450
Wire Notes Line
	4550 7700 5600 7700
Wire Notes Line
	5600 5300 4550 5300
Wire Notes Line
	2500 5300 4450 5300
Wire Notes Line
	2400 5300 550  5300
Wire Notes Line
	550  7700 2400 7700
Wire Notes Line
	2500 7700 4450 7700
Wire Notes Line
	4450 5300 4450 7700
Text Notes 5750 5500 0    118  ~ 0
EEPROM
Text GLabel 6750 6200 1    50   Input ~ 0
HEAT_SCL
Text GLabel 6650 6200 1    50   BiDi ~ 0
HEAT_SDA
Wire Wire Line
	6600 6450 6650 6450
Wire Wire Line
	6650 6450 6650 6200
Wire Wire Line
	6600 6550 6750 6550
Wire Wire Line
	6750 6550 6750 6200
NoConn ~ 1950 3300
NoConn ~ 1950 3200
NoConn ~ 3350 2050
$Comp
L Connector:TestPoint TP1
U 1 1
P 10500 1600
F 0 "TP1" V 10500 1788 50  0000 L CNN
F 1 "TestPoint" V 10545 1788 50  0001 L CNN
F 2 "TestPoint-extra:TestPoint_Pad_D0.75mm" H 10700 1600 50  0001 C CNN
F 3 "~" H 10700 1600 50  0001 C CNN
	1    10500 1600
	0    1    1    0   
$EndComp
Wire Wire Line
	10250 1600 10500 1600
$Comp
L Connector:TestPoint TP2
U 1 1
P 10500 1700
F 0 "TP2" V 10500 1888 50  0000 L CNN
F 1 "TestPoint" V 10545 1888 50  0001 L CNN
F 2 "TestPoint-extra:TestPoint_Pad_D0.75mm" H 10700 1700 50  0001 C CNN
F 3 "~" H 10700 1700 50  0001 C CNN
	1    10500 1700
	0    1    1    0   
$EndComp
Wire Wire Line
	10250 1700 10500 1700
$Comp
L Connector:TestPoint TP3
U 1 1
P 10500 2700
F 0 "TP3" V 10500 2888 50  0000 L CNN
F 1 "TestPoint" V 10545 2888 50  0001 L CNN
F 2 "TestPoint-extra:TestPoint_Pad_D0.75mm" H 10700 2700 50  0001 C CNN
F 3 "~" H 10700 2700 50  0001 C CNN
	1    10500 2700
	0    1    1    0   
$EndComp
Wire Wire Line
	10250 2700 10500 2700
$Comp
L Connector:TestPoint TP4
U 1 1
P 10500 2800
F 0 "TP4" V 10500 2988 50  0000 L CNN
F 1 "TestPoint" V 10545 2988 50  0001 L CNN
F 2 "TestPoint-extra:TestPoint_Pad_D0.75mm" H 10700 2800 50  0001 C CNN
F 3 "~" H 10700 2800 50  0001 C CNN
	1    10500 2800
	0    1    1    0   
$EndComp
Wire Wire Line
	10250 2800 10500 2800
$Comp
L Connector:Conn_ARM_JTAG_SWD_10 J9
U 1 1
P 1100 4150
F 0 "J9" H 1450 4750 50  0000 R CNN
F 1 "Conn_ARM_JTAG_SWD_10" H 2100 3550 50  0000 R CNN
F 2 "Connector_PinHeader_2.54mm:PinHeader_2x05_P2.54mm_Vertical" H 1100 4150 50  0001 C CNN
F 3 "http://infocenter.arm.com/help/topic/com.arm.doc.ddi0314h/DDI0314H_coresight_components_trm.pdf" V 750 2900 50  0001 C CNN
	1    1100 4150
	1    0    0    -1  
$EndComp
$Comp
L power:GND #PWR04
U 1 1
P 1000 4850
F 0 "#PWR04" H 1000 4600 50  0001 C CNN
F 1 "GND" H 1005 4677 50  0000 C CNN
F 2 "" H 1000 4850 50  0001 C CNN
F 3 "" H 1000 4850 50  0001 C CNN
	1    1000 4850
	1    0    0    -1  
$EndComp
Wire Wire Line
	1000 4850 1000 4800
Wire Wire Line
	1100 4750 1100 4800
Wire Wire Line
	1100 4800 1000 4800
Connection ~ 1000 4800
Wire Wire Line
	1000 4800 1000 4750
$Comp
L power:+3.3V #PWR03
U 1 1
P 1100 3400
F 0 "#PWR03" H 1100 3250 50  0001 C CNN
F 1 "+3.3V" H 1115 3573 50  0000 C CNN
F 2 "" H 1100 3400 50  0001 C CNN
F 3 "" H 1100 3400 50  0001 C CNN
	1    1100 3400
	1    0    0    -1  
$EndComp
Wire Wire Line
	1100 3400 1100 3550
Text GLabel 1200 1900 0    50   Input ~ 0
ESP32_~RESET
Wire Wire Line
	1200 1900 1400 1900
Wire Wire Line
	1950 3550 1700 3550
Wire Wire Line
	1700 3550 1700 4150
Wire Wire Line
	1700 4150 1600 4150
Wire Wire Line
	1950 3650 1650 3650
Wire Wire Line
	1650 3650 1650 4050
Wire Wire Line
	1650 4050 1600 4050
Wire Wire Line
	1950 3750 1750 3750
Wire Wire Line
	1750 3750 1750 4250
Wire Wire Line
	1750 4250 1600 4250
Wire Wire Line
	1600 4350 1800 4350
Wire Wire Line
	1800 4350 1800 3850
Wire Wire Line
	1800 3850 1950 3850
Wire Wire Line
	2550 1050 2550 1650
Text Label 10250 1600 0    50   ~ 0
D0
Text Label 10250 1700 0    50   ~ 0
D1
Text Label 10250 2700 0    50   ~ 0
D9
Text Label 10250 2800 0    50   ~ 0
D10
Text Notes 6250 6950 0    50   ~ 0
I2C: 0x50
Wire Wire Line
	1600 3150 1200 3150
Wire Wire Line
	1200 3150 1200 2000
Wire Wire Line
	1200 2000 1400 2000
Wire Wire Line
	1400 2000 1400 1900
Wire Wire Line
	1600 3150 1600 3850
Connection ~ 1400 1900
Wire Wire Line
	1400 1900 1950 1900
Wire Wire Line
	5200 4200 5200 4850
NoConn ~ 5100 4200
$Comp
L Connector:TestPoint TP5
U 1 1
P 10500 3000
F 0 "TP5" V 10500 3188 50  0000 L CNN
F 1 "TestPoint" V 10545 3188 50  0001 L CNN
F 2 "TestPoint-extra:TestPoint_Pad_D0.75mm" H 10700 3000 50  0001 C CNN
F 3 "~" H 10700 3000 50  0001 C CNN
	1    10500 3000
	0    1    1    0   
$EndComp
Wire Wire Line
	10250 3000 10500 3000
$Comp
L Connector:TestPoint TP6
U 1 1
P 10500 4200
F 0 "TP6" V 10500 4388 50  0000 L CNN
F 1 "TestPoint" V 10545 4388 50  0001 L CNN
F 2 "TestPoint-extra:TestPoint_Pad_D0.75mm" H 10700 4200 50  0001 C CNN
F 3 "~" H 10700 4200 50  0001 C CNN
	1    10500 4200
	0    1    1    0   
$EndComp
Wire Wire Line
	10250 4200 10500 4200
$Comp
L MCU_Microchip_SAMD-extra:SAMD21G_ARDUINO_M0 U1
U 1 1
P 9250 3000
F 0 "U1" H 9250 4667 50  0000 C CNN
F 1 "ATSAMD21G18A-AU" H 9250 4576 50  0000 C CNN
F 2 "Package_QFP:TQFP-48_7x7mm_P0.5mm" H 9250 2800 50  0001 L CNN
F 3 "" H 9250 2800 50  0001 L CNN
	1    9250 3000
	1    0    0    -1  
$EndComp
$Comp
L Connector:TestPoint TP7
U 1 1
P 10500 4300
F 0 "TP7" V 10500 4488 50  0000 L CNN
F 1 "TestPoint" V 10545 4488 50  0001 L CNN
F 2 "TestPoint-extra:TestPoint_Pad_D0.75mm" H 10700 4300 50  0001 C CNN
F 3 "~" H 10700 4300 50  0001 C CNN
	1    10500 4300
	0    1    1    0   
$EndComp
Wire Wire Line
	10250 4300 10500 4300
$Comp
L Connector:TestPoint TP8
U 1 1
P 10500 4400
F 0 "TP8" V 10500 4588 50  0000 L CNN
F 1 "TestPoint" V 10545 4588 50  0001 L CNN
F 2 "TestPoint-extra:TestPoint_Pad_D0.75mm" H 10700 4400 50  0001 C CNN
F 3 "~" H 10700 4400 50  0001 C CNN
	1    10500 4400
	0    1    1    0   
$EndComp
Wire Wire Line
	10250 4400 10500 4400
$Comp
L Connector:TestPoint TP11
U 1 1
P 8000 3200
F 0 "TP11" V 8000 3388 50  0000 L CNN
F 1 "TestPoint" V 8045 3388 50  0001 L CNN
F 2 "TestPoint-extra:TestPoint_Pad_D0.75mm" H 8200 3200 50  0001 C CNN
F 3 "~" H 8200 3200 50  0001 C CNN
	1    8000 3200
	0    -1   -1   0   
$EndComp
Wire Wire Line
	8250 3200 8000 3200
Text Label 10250 3000 0    50   ~ 0
D12
Text Label 10250 4200 0    50   ~ 0
PA12
Text Label 10250 4300 0    50   ~ 0
PB10
Text Label 10250 4400 0    50   ~ 0
PB11
Text Label 8000 3200 0    50   ~ 0
ATN
$Comp
L Connector:TestPoint TP12
U 1 1
P 8000 3300
F 0 "TP12" V 8000 3488 50  0000 L CNN
F 1 "TestPoint" V 8045 3488 50  0001 L CNN
F 2 "TestPoint-extra:TestPoint_Pad_D0.75mm" H 8200 3300 50  0001 C CNN
F 3 "~" H 8200 3300 50  0001 C CNN
	1    8000 3300
	0    -1   -1   0   
$EndComp
Wire Wire Line
	8250 3300 8000 3300
Text Label 8000 3300 0    50   ~ 0
PB22
$Comp
L Connector:TestPoint TP13
U 1 1
P 8000 3400
F 0 "TP13" V 8000 3588 50  0000 L CNN
F 1 "TestPoint" V 8045 3588 50  0001 L CNN
F 2 "TestPoint-extra:TestPoint_Pad_D0.75mm" H 8200 3400 50  0001 C CNN
F 3 "~" H 8200 3400 50  0001 C CNN
	1    8000 3400
	0    -1   -1   0   
$EndComp
Wire Wire Line
	8250 3400 8000 3400
Text Label 8000 3400 0    50   ~ 0
PB23
$Comp
L Connector:TestPoint TP10
U 1 1
P 8000 3000
F 0 "TP10" V 8000 3188 50  0000 L CNN
F 1 "TestPoint" V 8045 3188 50  0001 L CNN
F 2 "TestPoint-extra:TestPoint_Pad_D0.75mm" H 8200 3000 50  0001 C CNN
F 3 "~" H 8200 3000 50  0001 C CNN
	1    8000 3000
	0    -1   -1   0   
$EndComp
Wire Wire Line
	8250 3000 8000 3000
Text Label 8000 3000 0    50   ~ 0
PA27
$Comp
L Connector:TestPoint TP14
U 1 1
P 8000 3600
F 0 "TP14" V 8000 3788 50  0000 L CNN
F 1 "TestPoint" V 8045 3788 50  0001 L CNN
F 2 "TestPoint-extra:TestPoint_Pad_D0.75mm" H 8200 3600 50  0001 C CNN
F 3 "~" H 8200 3600 50  0001 C CNN
	1    8000 3600
	0    -1   -1   0   
$EndComp
Wire Wire Line
	8250 3600 8000 3600
Text Label 8000 3600 0    50   ~ 0
PA28
$Comp
L Connector:TestPoint TP9
U 1 1
P 8000 2900
F 0 "TP9" V 8000 3088 50  0000 L CNN
F 1 "TestPoint" V 8045 3088 50  0001 L CNN
F 2 "TestPoint-extra:TestPoint_Pad_D0.75mm" H 8200 2900 50  0001 C CNN
F 3 "~" H 8200 2900 50  0001 C CNN
	1    8000 2900
	0    -1   -1   0   
$EndComp
Wire Wire Line
	8250 2900 8000 2900
Text Label 8000 2900 0    50   ~ 0
PB03
Wire Wire Line
	8250 2800 8200 2800
Wire Wire Line
	8200 2800 8200 2700
Wire Wire Line
	8200 2700 8100 2700
$EndSCHEMATC
